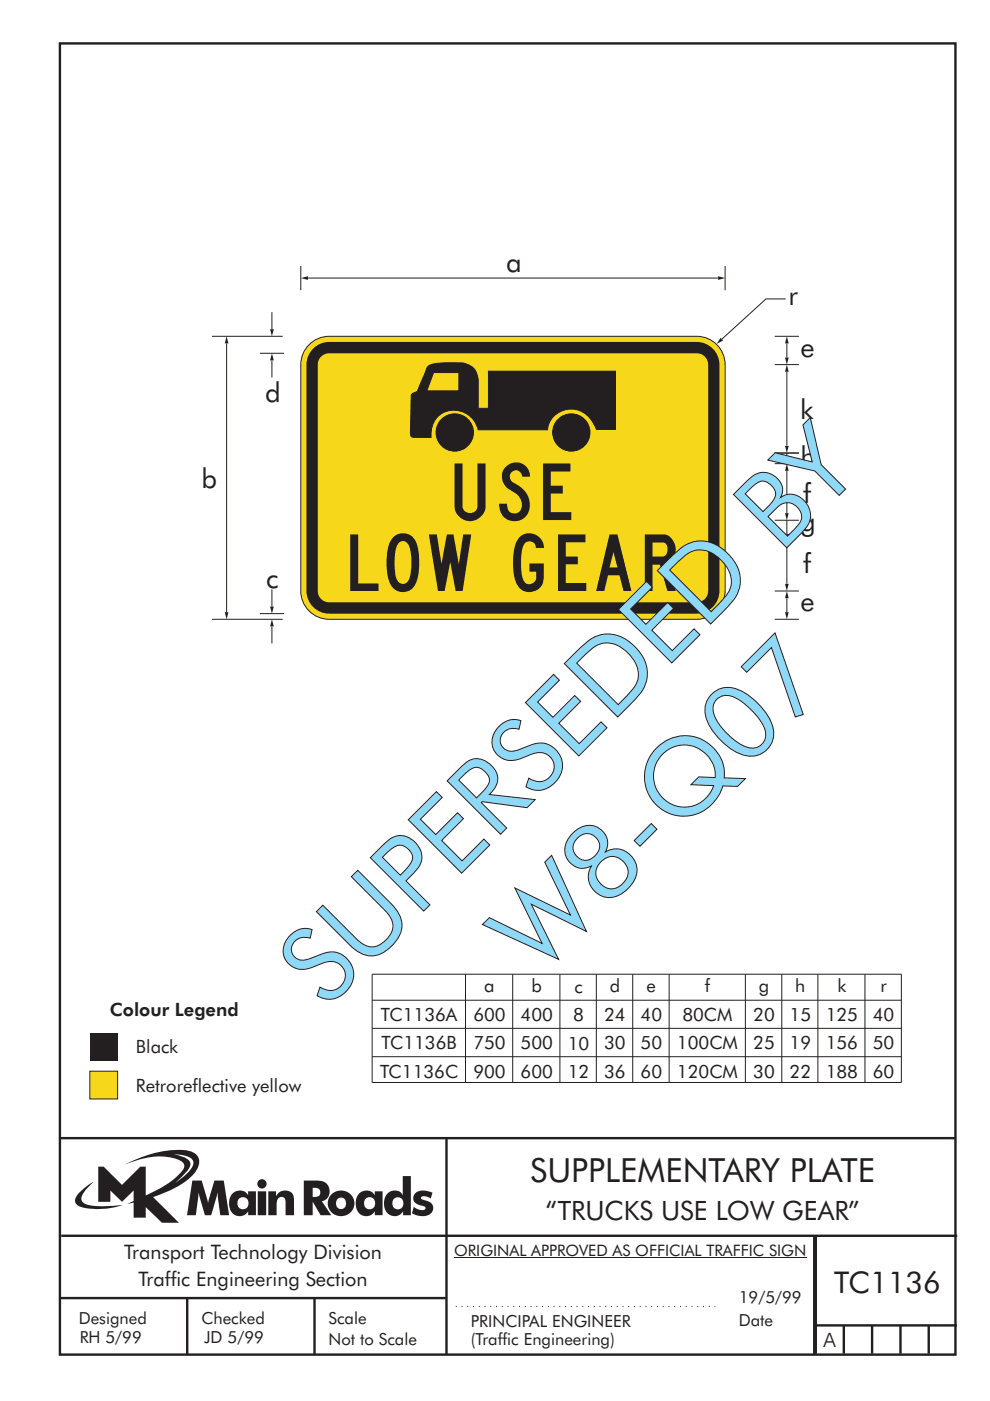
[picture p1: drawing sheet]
<svg xmlns="http://www.w3.org/2000/svg" width="210mm" height="297mm" viewBox="0 0 210 297" stroke-linecap="round" stroke-linejoin="round" font-family="sans-serif">
<g fill="none" stroke="#231f20" stroke-width=".51">
<path d="M12.7 9.2h190v278h-190zM12.7 241.3h189.9M94.7 241.4v45.8M12.7 275.2h82M13 262h190M39.7 275.2v12M66.7 275.2v12M172.7 262.2v25M173 262.2v24.8M173 281h30M179 281v6M185 281v6"/>
<path d="M191 281v6M197 281v6"/>
</g>
<path d="M96.3 266.7h74.7" fill="none" stroke="#231f20" stroke-width=".21"/>
<path d="M36.8 244.7a5.8 5.8 0 0 1 3.9 1.1 1.58 1.58 0 0 1-.2 2.1l-1.1 1.2-2.3 1.7 .9-.8a6.5 6.5 0 0 0 2.4-3.2 2.43 2.43 0 0 0-2.2-1.8zM20.8 247.4v7.4h2.6v-2.4l2.5 2.4 2.4-2.4v2.2l-1.3 .7 1.3-.3v3.2h2.6v-2.3l3.4 3.3h3.6l-5.4-5.4a20.1 20.1 0 0 0 8.6-4.9 3.1 3.1 0 0 0 .8-3.8 3.8 3.8 0 0 0-3.1-1.3 25.1 25.1 0 0 0-12.4 3.1 16.1 16.1 0 0 1 11.2-1.1 1.56 1.56 0 0 1 1.4 1.9 17.9 17.9 0 0 1-8.1 5.8v-6.1h-1.1l-3.9 3.8-3.9-3.8zM16.9 252.8a1.82 1.82 0 0 0-.6 2.6 9.9 9.9 0 0 0 5.8 .9l1.9-.3 2-.5a22.2 22.2 0 0 1-7.7-.1 1.33 1.33 0 0 1-.7-2.3l.9-1.2 1.4-1.3-1.5 .8zM66.3 251.8a1.13 1.13 0 0 1 1.2 .2 1.13 1.13 0 0 1 .4 1.2 1.26 1.26 0 0 1-1.6 .6zM64.4 250.3v7.4h1.9v-2.9l1.7 2.9h2.3l-2-3a2.25 2.25 0 0 0 1.5-2.7 2.25 2.25 0 0 0-2.6-1.7zM69.6 255.2a2.8 2.8 0 0 0 5.6 0 2.8 2.8 0 0 0-5.6 0zM71.7 254.1a1.15 1.15 0 0 1 1.7 1 1.15 1.15 0 0 1-1.7 1 1.46 1.46 0 0 1 0-2zM76.3 253a3.2 3.2 0 0 0 .4 4.6 2.13 2.13 0 0 0 2.8-.8v.8h1.6v-5h-1.6v.8a2.07 2.07 0 0 0-3.2-.4zM77.7 254.1a1.23 1.23 0 0 1 1.6 .3 1.23 1.23 0 0 1-.2 1.6 1.23 1.23 0 0 1-1.7-.1 1.54 1.54 0 0 1 .3-1.8zM85.4 249.3l.1 4.1a2.16 2.16 0 0 0-2.4-.9 2.16 2.16 0 0 0-1.6 2 2.52 2.52 0 0 0 2.7 3.3 2.11 2.11 0 0 0 1.3-1v.9h1.6v-8.4zM83.7 254.1a1.24 1.24 0 0 1 1.9 1 1.24 1.24 0 0 1-1.9 1.1 1.48 1.48 0 0 1 0-2.1zM88.2 252.9a1.52 1.52 0 0 0-.5 1.7 1.52 1.52 0 0 0 1.5 1 .82 .82 0 0 1 1 .7 2.07 2.07 0 0 1-2.4-.4l-.4 1.3a3.8 3.8 0 0 0 3.9 .2 1.56 1.56 0 0 0 .5-1.7 1.56 1.56 0 0 0-1.4-1.1 1.25 1.25 0 0 1-1.1-.6 1.21 1.21 0 0 1 1.7-.1l.4 .2 .3-1.2a3.7 3.7 0 0 0-3.5 0zM40.8 250.3l-1.1 7.4h1.8l.6-4.9 1.4 4.9h1.3l1.3-4.9 .6 4.9h1.9l-1.1-7.4h-2l-1.4 4.8-1.3-4.8zM49.4 253a3.2 3.2 0 0 0 .4 4.6 2.13 2.13 0 0 0 2.8-.8v.8h1.7v-5h-1.7v.8a2.07 2.07 0 0 0-3.2-.4zM50.8 254.1a1.23 1.23 0 0 1 1.7 .3 1.23 1.23 0 0 1-.2 1.6 1.23 1.23 0 0 1-1.7-.1 1.54 1.54 0 0 1 .2-1.8zM54.7 252.6v5.1h1.8v-5.1zM54.6 251a1 1 0 0 0 2 0 1 1 0 0 0-2 0zM56.9 252.6v5.1h1.8a5.4 5.4 0 0 1 .3-3.6 .91 .91 0 0 1 1.1-.2 .91 .91 0 0 1 .5 1v2.8h1.8v-2.9a2 2 0 0 0-1.4-2.4 2 2 0 0 0-2.5 1.2v-1z" fill-rule="evenodd" fill="#231f20"/>
<path d="M96.7 277h55" fill="none" stroke="#231f20" stroke-width=".21" stroke-dasharray=".2 1" stroke-linecap="butt"/>
<path d="M19.1 219h5.8v5.8h-5.8z" fill="#231f20"/>
<path d="M19.1 227.1h5.8v5.9h-5.8z" fill-rule="evenodd" fill="#f7d719" stroke="#231f20" stroke-width=".21"/>
<g fill="none" stroke="#231f20" stroke-width=".21">
<path d="M78.9 212.1h112.3M78.9 218h112.3M78.9 206.6h112.3v22.9h-112.3zM98.7 206.6v22.9M108.7 206.6v22.9M118.8 206.6v22.9M126.5 206.6v22.9M134.2 206.6v22.9M141.9 206.6v22.9M158.1 206.6v22.9M165.8 206.6v22.9M173.5 206.6v22.9"/>
<path d="M183.5 206.6v22.9M78.9 224h112.3"/>
</g>
<path d="M65.6 73.1a6 6 0 0 1 4.2-1.8h78a6 6 0 0 1 6 6v48a6 6 0 0 1-6 6h-78a6 6 0 0 1-6-6v-48a6 6 0 0 1 1.8-4.2z" fill-rule="evenodd" fill="#f7d719" stroke="#231f20" stroke-width=".21"/>
<path d="M166.9 126.8v3" fill="none" stroke="#231f20" stroke-width=".21"/>
<g fill="#231f20">
<path d="M166.9 125.3l.4 1.5h-.8z"/>
<path d="M166.5 129.8h.8l-.4 1.5z"/>
</g>
<path d="M166.9 72.8v3M166.9 96.1v2.4M166.9 110.3v3" fill="none" stroke="#231f20" stroke-width=".21"/>
<g fill="#231f20">
<path d="M166.9 71.3l.4 1.5h-.8z"/>
<path d="M166.5 75.8h.8l-.4 1.5z"/>
</g>
<path d="M166.9 114.8v9" fill="none" stroke="#231f20" stroke-width=".21"/>
<g fill="#231f20">
<path d="M166.9 113.3l.4 1.5h-.8z"/>
<path d="M166.5 123.8h.8l-.4 1.5z"/>
</g>
<path d="M166.9 99.9v8.9" fill="none" stroke="#231f20" stroke-width=".21"/>
<g fill="#231f20">
<path d="M166.9 98.3l.4 1.5h-.8z"/>
<path d="M166.5 108.8h.8l-.4 1.5z"/>
</g>
<path d="M166.9 78.8v15.7" fill="none" stroke="#231f20" stroke-width=".21"/>
<g fill="#231f20">
<path d="M166.9 77.3l.4 1.5h-.8z"/>
<path d="M166.5 94.5h.8l-.4 1.6z"/>
</g>
<path d="M164.3 77.3h5.1M164.3 71.3h5.1M166.7 63.4h-4.2l-9.4 8.5M164.3 96.1h5.1M164.3 98.3h5.1M164.3 113.3h5.1M164.3 110.3h5.1M164.3 131.3h5.1M164.3 125.3h5.1" fill="none" stroke="#231f20" stroke-width=".21"/>
<g fill="#231f20">
<path d="M152.8 71.6l.6 .6-1.4 .7z"/>
<path d="M66.7 73.6a4.8 4.8 0 0 1 3.1-1.1h78a4.8 4.8 0 0 1 4.8 4.8v48a4.8 4.8 0 0 1-4.8 4.8h-78a4.8 4.8 0 0 1-4.8-4.8v-48a4.8 4.8 0 0 1 1.7-3.7z" fill-rule="evenodd"/>
</g>
<path d="M67.9 75.8a2.41 2.41 0 0 1 1.9-.9h78a2.42 2.42 0 0 1 2.4 2.4v48a2.42 2.42 0 0 1-2.4 2.4h-78a2.42 2.42 0 0 1-2.4-2.4v-48l.1-.5z" fill-rule="evenodd" fill="#f7d719"/>
<path d="M65.4 59h86.9" fill="none" stroke="#231f20" stroke-width=".21"/>
<g fill="#231f20">
<path d="M152.3 58.6l1.5 .4-1.5 .3z"/>
<path d="M63.8 59l1.5-.4v.7z"/>
</g>
<path d="M153.8 56.4v5.1M57.7 132.8v3.6" fill="none" stroke="#231f20" stroke-width=".21"/>
<path d="M92 79h5.3v3.9h-6.8zM90.8 77.6a11.3 11.3 0 0 1 5.4-.7 5.3 5.3 0 0 1 4.1 1 4.4 4.4 0 0 1 1.1 3.4v5.3h2.2v-7.9h26.9v12.4h-4a5.7 5.7 0 0 0-6.2-4.3 4.9 4.9 0 0 0-4.2 4.3h-14.7a5.1 5.1 0 0 0-4-4 5.1 5.1 0 0 0-5.2 2.1l-.5 1-.2 1.2-.1 1.3h-3.7a.67 .67 0 0 1-.7-.7l.2-8.2a1.09 1.09 0 0 1 1-.7l.3-.1 2.1-5zM117.2 91.7a4 4 0 0 0 7.9 0 4 4 0 0 0-7.9 0zM92.5 91.7a4 4 0 0 0 7.9 0 4 4 0 0 0-7.9 0z" fill-rule="evenodd" fill="#231f20" stroke="#231f20" stroke-width=".21"/>
<path d="M57.7 131.3l.4 1.5h-.8z" fill="#231f20"/>
<path d="M57.7 76.4v3.6" fill="none" stroke="#231f20" stroke-width=".21"/>
<path d="M57.7 74.9l.4 1.5h-.8z" fill="#231f20"/>
<path d="M57.7 125v3.6" fill="none" stroke="#231f20" stroke-width=".21"/>
<path d="M57.3 128.6h.8l-.4 1.5z" fill="#231f20"/>
<path d="M57.7 66.2v3.6" fill="none" stroke="#231f20" stroke-width=".21"/>
<path d="M57.3 69.8h.8l-.4 1.5z" fill="#231f20"/>
<path d="M63.8 56.4v5.1M45 71.3h15M48.1 72.8v57M55.1 74.9h5.1M45 131.3h15M55.1 130.1h5.1" fill="none" stroke="#231f20" stroke-width=".21"/>
<g fill="#231f20">
<path d="M48.1 71.3l.4 1.5h-.8z"/>
<path d="M47.7 129.8h.8l-.4 1.5z"/>
</g>
<g font-size="22.4" fill="#8ed8f8">
<text x="113.8" y="207.2" transform="rotate(-45 113.8 207.2)">W8-Q07</text>
<text x="69" y="214.1" transform="rotate(-45 69 214.1)">SUPERSEDED BY</text>
</g>
<g font-size="12" fill="#231f20">
<text x="96.4" y="110.3">USE</text>
<text x="74.3" y="125.3">LOW GEAR</text>
</g>
<text font-size="7.1" fill="#231f20" x="112.5" y="250.6">SUPPLEMENTARY PLATE</text>
<text font-size="6.3" fill="#231f20" x="177" y="274">TC1136</text>
<g font-size="5.8" fill="#231f20">
<text x="107.4" y="57.7">a</text>
<text x="167.2" y="64.7">r</text>
<text x="169.8" y="75.6">e</text>
<text x="56.2" y="85.3">d</text>
<text x="169.7" y="88.9">k</text>
<text x="169.8" y="98.8">h</text>
<text x="42.7" y="103.5">b</text>
<text x="170.3" y="106.5">f</text>
<text x="169.7" y="112.5">g</text>
<text x="56.4" y="124.6">c</text>
<text x="170.3" y="121.5">f</text>
<text x="169.8" y="129.6">e</text>
</g>
<text font-size="5.6" fill="#231f20" x="115.7" y="258.8">“TRUCKS USE LOW GEAR”</text>
<g font-size="4.2" fill="#231f20">
<text x="26.3" y="267">Transport Technology Division</text>
<text x="29.4" y="272.6">Traffic Engineering Section</text>
<text x="174.7" y="285.6">A</text>
</g>
<g font-size="3.9" fill="#231f20">
<text x="23.3" y="215.4">Colour Legend</text>
<text x="102.7" y="210.3">a</text>
<text x="112.7" y="210.4">b</text>
<text x="121.8" y="210.5">c</text>
<text x="129.3" y="210.4">d</text>
<text x="137.2" y="210.4">e</text>
<text x="149.5" y="210.4">f</text>
<text x="160.9" y="210.4">g</text>
<text x="168.7" y="210.4">h</text>
<text x="177.6" y="210.4">k</text>
<text x="186.7" y="210.4">r</text>
<text x="80.8" y="216.4">TC1136A</text>
<text x="100.4" y="216.4">600</text>
<text x="110.4" y="216.5">400</text>
<text x="121.6" y="216.5">8</text>
<text x="128.1" y="216.5">24</text>
<text x="135.9" y="216.5">40</text>
<text x="144.7" y="216.4">80CM</text>
<text x="159.8" y="216.5">20</text>
<text x="167.5" y="216.5">15</text>
<text x="175.1" y="216.5">125</text>
<text x="185.1" y="216.5">40</text>
<text x="28.8" y="223.3">Black</text>
<text x="80.9" y="222.5">TC1136B</text>
<text x="100.4" y="222.4">750</text>
<text x="110.4" y="222.5">500</text>
<text x="120.4" y="222.6">10</text>
<text x="128.1" y="222.5">30</text>
<text x="135.9" y="222.5">50</text>
<text x="143.6" y="222.5">100CM</text>
<text x="159.8" y="222.5">25</text>
<text x="167.5" y="222.5">19</text>
<text x="175.1" y="222.5">156</text>
<text x="185.1" y="222.5">50</text>
<text x="28.8" y="231.5">Retroreflective yellow</text>
<text x="80.6" y="228.5">TC1136C</text>
<text x="100.4" y="228.5">900</text>
<text x="110.4" y="228.6">600</text>
<text x="120.4" y="228.6">12</text>
<text x="128.1" y="228.6">36</text>
<text x="135.9" y="228.6">60</text>
<text x="143.6" y="228.5">120CM</text>
<text x="159.8" y="228.6">30</text>
<text x="167.5" y="228.6">22</text>
<text x="175.1" y="228.6">188</text>
<text x="185.1" y="228.6">60</text>
</g>
<g font-size="3.5" fill="#231f20">
<text x="16.7" y="280.7">Designed</text>
<text x="42.7" y="280.7">Checked</text>
<text x="69.7" y="280.7">Scale</text>
<text x="99.9" y="281.4">PRINCIPAL ENGINEER</text>
<text x="156.7" y="281.2">Date</text>
<text x="156.7" y="276.2">19/5/99</text>
<text x="16.9" y="284.8">RH 5/99</text>
<text x="43.3" y="284.8">JD 5/99</text>
<text x="69.7" y="285.2">Not to Scale</text>
<text x="99.9" y="285.1">(Traffic Engineering)</text>
</g>
<text font-size="3.4" fill="#231f20" x="96.3" y="266.3">ORIGINAL APPROVED AS OFFICIAL TRAFFIC SIGN</text>
</svg>
